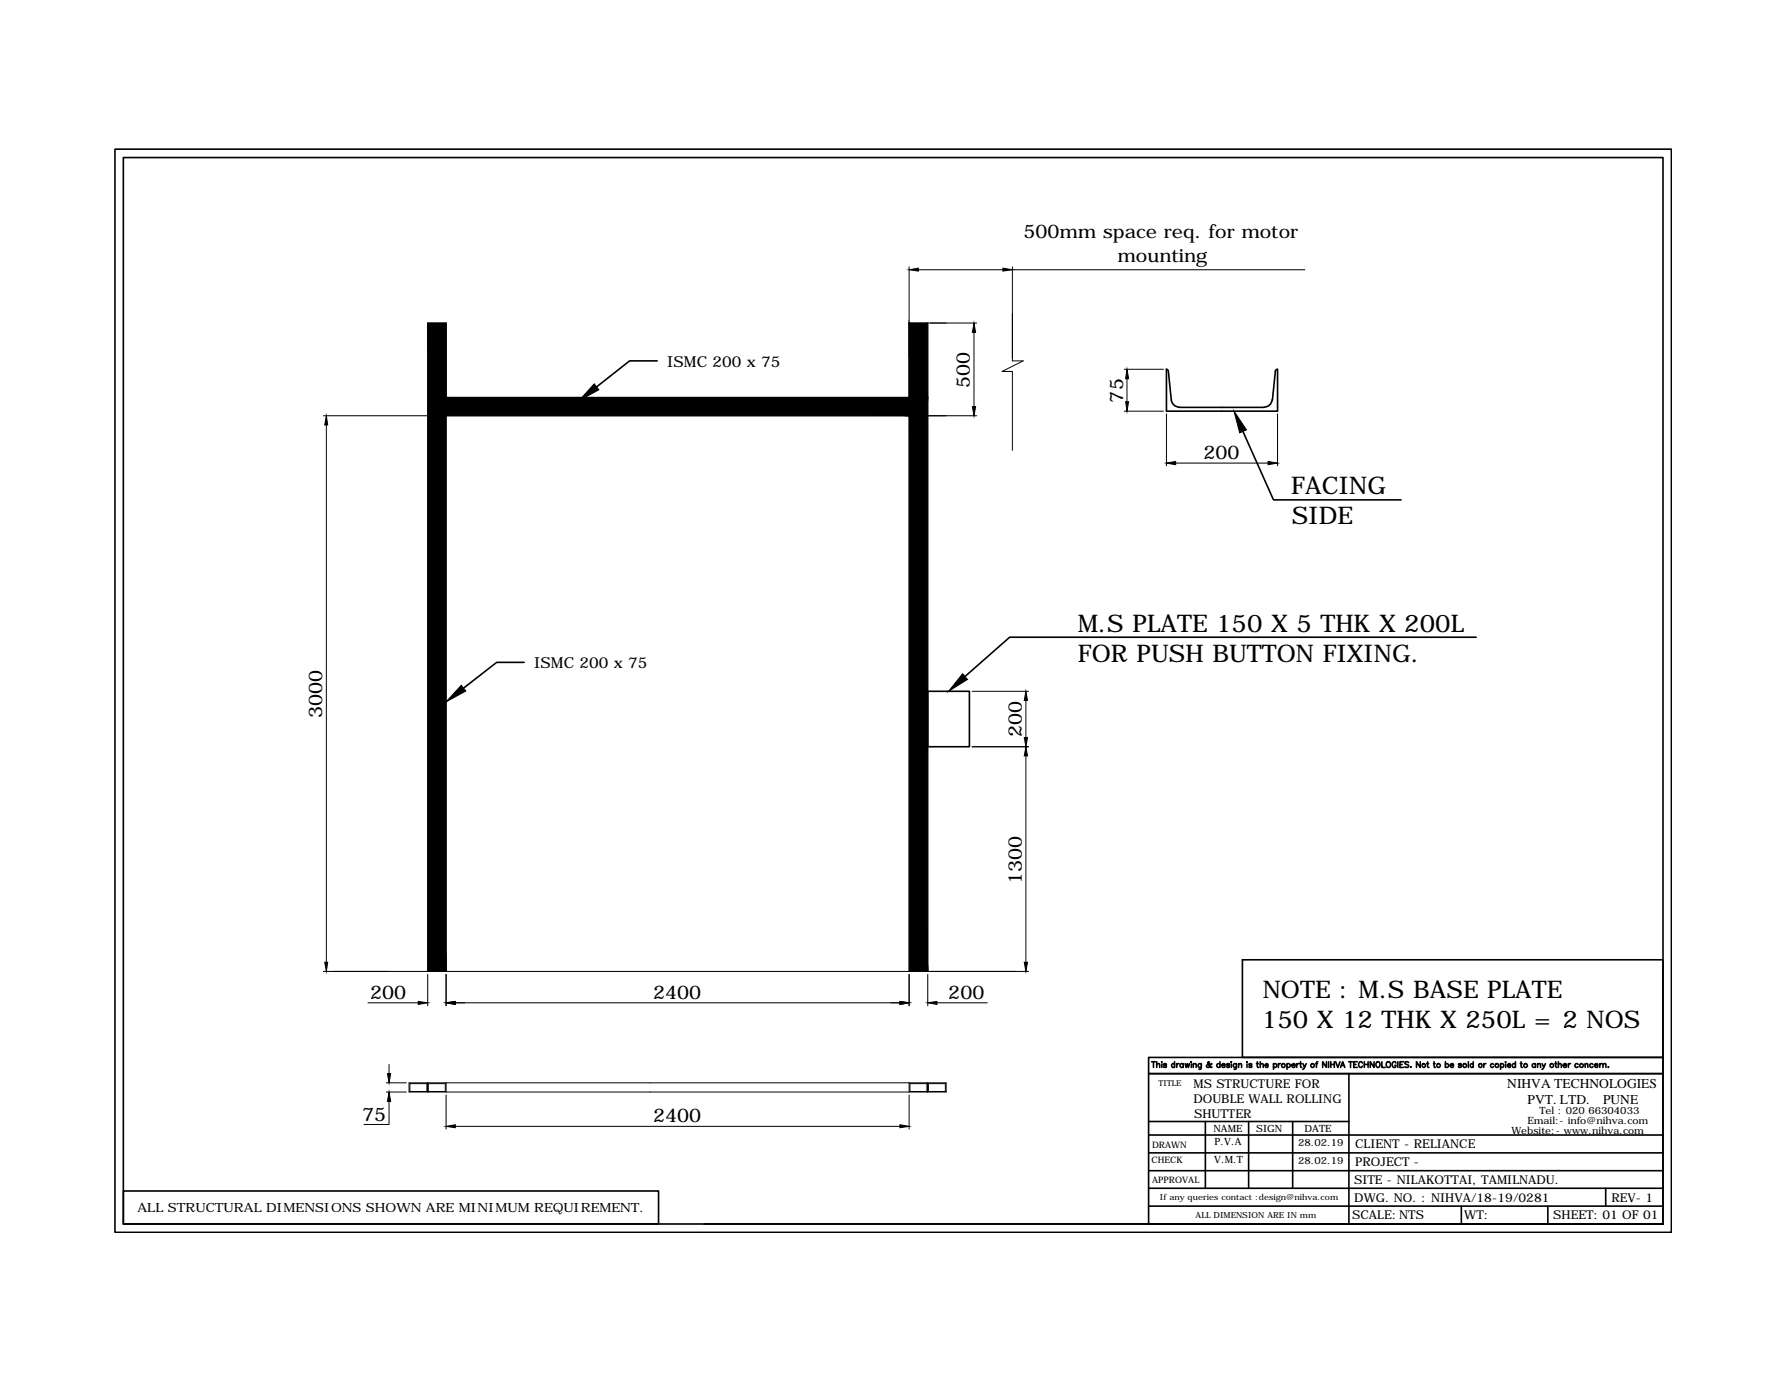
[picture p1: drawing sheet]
<svg xmlns="http://www.w3.org/2000/svg" width="279mm" height="216mm" viewBox="0 0 279 216" stroke-linecap="round" stroke-linejoin="round" font-family="sans-serif">
<!-- layer: 0 -->
<g fill="#000" stroke="#000" stroke-width=".16">
<path d="M142.4 42.2l1.4-.2v.4zM152.5 50.6l.3 1.5h-.5zM157.1 42l1.5 .2-1.5 .2zM176.5 57.8l.3 1.5h-.5zM51.1 65.1l.2 1.4h-.4zM93.1 60.1l.7 .9-3.1 1.7zM152.3 63.7h.5l-.3 1.4zM176.3 62.9h.5l-.3 1.5zM182.7 72.5l1.4-.3v.6zM193.3 64.4l1.9 2.9-1 .5zM198.6 72.2l1.5 .3-1.5 .3zM72.2 107.3l.8 .9-3.1 1.7z"/>
<path d="M150.8 105.5l.7 .9-2.9 1.8zM160.7 116.9l.2 1.4h-.5zM160.4 115.5h.5l-.2 1.4zM160.7 108.2l.2 1.5h-.5zM50.9 150.7h.4l-.2 1.4zM65.5 156.8l1.5 .2-1.5 .3zM69.9 157l1.4-.2v.5zM140.9 156.8l1.5 .2-1.5 .3zM145.3 157l1.4-.2v.5zM160.4 150.7h.5l-.2 1.4zM60.7 168.1h.5l-.3 1.4zM60.9 171l.3 1.5h-.5z"/>
<path d="M69.9 176.3l1.4-.2v.5zM140.9 176.1l1.5 .2-1.5 .3z"/>
<path d="M69.9 62.2v2.9h72.5zM69.9 62.2h72.5v2.9z"/>
<path d="M142.4 50.6v11.6h2.9zM142.4 50.6h2.9v11.6z"/>
<path d="M67 50.6v101.5h2.9zM67 50.6h2.9v101.5z"/>
<path d="M142.4 62.2v89.9h2.9zM142.4 62.2h2.9v89.9z"/>
</g>
<g fill="none" stroke="#000" stroke-width=".16">
<path d="M142.4 50.6h10.6M142.4 41.8v110.3M143.8 42.2h13.3M145.3 50.6v101.5M152.5 52.1v11.6M158.6 41.8v14.7h1.6l-3.3 1.7h1.7v12.3M158.6 42.2h45.8M176.1 57.8h6.1M176.5 59.3v3.6M50.6 65.1h18.8M51.1 66.5v84.2M69.9 62.2h72.5"/>
<path d="M69.9 65.1h72.5M142.8 65.1h10.2M176.1 64.4h6.1M182.7 64.8v8.1M184.1 72.5h14.5M200.1 64.8v8.1M152.2 116.9h8.9M152.2 108.2h8.9M160.7 109.7v5.8M160.7 118.3v32.4M50.6 152.1h110.5M57.6 157h7.9"/>
<path d="M67 152.1v-101.5h2.9v101.5M67 152.6v4.9M69.9 152.6v4.9M71.3 157h69.6M142.4 152.6v4.9M145.3 152.6v4.9M146.7 157h7.9M60.5 169.5h3.1M60.5 171h3.1M60.9 172.5v3.6h-3.9M60.9 166.7v1.4M64.1 169.5h84.1v1.5h-84.1z"/>
<path d="M64.2 169.7h2.7v1.2h-2.7zM67 169.5v1.5M67.1 169.7h2.6v1.2h-2.6zM69.9 169.5v1.5M69.9 171.4v5.4M71.3 176.3h69.6M142.4 169.5v1.5M142.4 171.4v5.4M142.5 169.7h2.7v1.2h-2.7zM145.3 169.5v1.5M145.4 169.7h2.7v1.2h-2.7z"/>
</g>
<g fill="none" stroke="#000" stroke-width=".25">
<path d="M18 23.4h243.8v169.5h-243.8zM19.3 24.7h241.1v166.9h-241.1zM102.9 56.5h-4.3l-5.2 4.1M182.7 57.8l.3 .3 .4 4.5M182.7 57.8v6.6h17.4v-6.6l-.4 .3-.4 4.5M183.4 62.6a1.25 1.25 0 0 0 1.3 1.1M184.7 63.8h13.3M194.7 67.5l4.7 10.8h20M199.2 62.6a1.25 1.25 0 0 1-1.2 1.1M231.2 99.8h-73.1l-7 6.1M82.1 103.7h-4.3l-5.2 4M145.3 108.2h6.5v8.7h-6.5z"/>
<path d="M194.6 150.3h65.8v15.3h-65.8zM179.9 177.7h80.5M179.9 175.6h31.4M180.4 166.2h.5M180.7 166.2v.9M181.2 166.7l.2-.2 .2 .1v.5M181.2 166.2v.9M181.9 166.3h.1zM182 166.6v.5M182.7 166.7l-.2-.2-.2 .1v.1l.3 .2 .1 .1-.2 .1-.3-.1M184 166.7a.27 .27 0 0 0-.4-.1 .27 .27 0 0 0 0 .4 .27 .27 0 0 0 .4 0M184 166.2v.9"/>
<path d="M184.3 166.5v.6M184.6 166.5l-.2 .1-.1 .2M185.3 166.7a.28 .28 0 0 0-.4-.1 .28 .28 0 0 0 0 .4 .28 .28 0 0 0 .4 0M185.3 166.5v.6M185.6 166.5l.2 .6 .1-.6 .2 .6 .2-.6M186.6 166.2v.1zM186.6 166.6v.5M186.9 166.7l.2-.2 .2 .1v.5M186.9 166.5v.6M188.1 166.5v.8l-.3 .1M188.1 166.7a.28 .28 0 0 0-.4-.1 .28 .28 0 0 0 0 .4 .28 .28 0 0 0 .4 0M188.8 175.6v10.4"/>
<path d="M189.8 166.6l-.1-.1a.53 .53 0 0 1-.7 .5v-.2l.4-.4-.1-.2-.1 .2v.2l.4 .5 .2-.1M191.1 166.7a.28 .28 0 0 0-.5-.1 .28 .28 0 0 0 0 .4 .28 .28 0 0 0 .5 0M191.1 166.2v.9M191.4 166.8h.5a.28 .28 0 0 0-.3-.2 .28 .28 0 0 0-.3 .2 .28 .28 0 0 0 .3 .3l.3-.1M192.5 166.7l-.1-.2-.3 .2 .4 .2v.2h-.2l-.2-.1M192.8 166.2v.1zM192.8 166.6v.5M193.6 166.5v.8l-.3 .1M193.6 166.7a.28 .28 0 0 0-.4-.1 .28 .28 0 0 0 0 .4 .28 .28 0 0 0 .4 0M194 166.7l.2-.2 .2 .1 .1 .5M194 166.5v.6M195.3 166.3h.1"/>
<path d="M195.3 166.6v.5M195.6 175.6v10.4M196.1 166.7l-.2-.2-.3 .1v.1l.4 .2 .1 .1-.2 .1-.3-.1M196.8 166.5h.3M196.9 166.2v.7l.2 .2M197.4 166.7l.2-.2 .2 .1v.5M197.4 166.2v.9M198.1 166.8h.5a.24 .24 0 0 0-.2-.3 .24 .24 0 0 0-.3 .3l.2 .3 .3-.1M199.4 166.7a.28 .28 0 0 1 .5-.1 .28 .28 0 0 1 0 .4 .28 .28 0 0 1-.5 0M199.4 166.5v.9M200.2 166.5v.6M200.5 166.5l-.2 .1-.1 .2"/>
<path d="M201.6 166.7a.28 .28 0 0 1 .4-.1 .28 .28 0 0 1 0 .4 .28 .28 0 0 1-.4 0M201.6 166.5v.9M202.3 166.8h.5a.28 .28 0 0 0-.3-.2 .28 .28 0 0 0-.2 .2 .28 .28 0 0 0 .2 .3l.3-.1M202.5 175.6v10.4M203.1 166.5v.6M203.4 166.5l-.2 .1-.1 .2M203.6 166.5h.2M203.7 166.2v.7l.2 .2M204.1 166.5l.2 .6 .3-.6M204.3 167.1l-.3 .3M206.1 166.5h.2M206.4 166.2l-.2 .2v.7"/>
<path d="M207.7 166.2v.9l-.5-.9v.9M208.1 166.2v.9M208.4 166.2v.9M208.4 166.7h.6M209 166.2v.9M209.2 166.2l.3 .9 .4-.9M209.9 167.1l.4-.9 .3 .9M210.1 166.8h.4M211.2 166.2h.6M211.3 168.1v23.5M211.5 166.2v.9M212 166.7h.4"/>
<path d="M212.6 166.2h-.6v.9h.6M213.4 166.4a.3 .3 0 0 0-.4-.2 .3 .3 0 0 0-.2 .4v.2a.3 .3 0 0 0 .2 .3 .3 .3 0 0 0 .4-.2M213.7 166.7h.6M213.7 166.2v.9M214.3 166.2v.9M215.2 166.2v.9l-.6-.9v.9M215.6 166.4l.1-.1a.41 .41 0 0 1 .4 .4 .41 .41 0 0 1-.4 .4l-.2-.3zM216.4 166.2v.9h.5M217.2 166.4l.1-.1a.42 .42 0 0 1 .5 .4 .42 .42 0 0 1-.5 .4l-.2-.3zM218.6 166.4a.3 .3 0 0 0-.3-.2 .3 .3 0 0 0-.3 .4v.2a.3 .3 0 0 0 .3 .3 .3 .3 0 0 0 .3-.3h-.1M218.9 166.2v.9M219.3 166.7h.3"/>
<path d="M219.8 166.2h-.5v.9h.5M220.6 166.4l-.2-.2-.4 .2 .1 .2 .5 .3v.1l-.2 .1-.4-.1M220.9 167.1h.1zM222.4 166.2v.9l-.6-.9v.9M223.4 166.5h.3M223.6 166.2v.7l.2 .2M224.5 166.5h.3M224.6 166.2v.7l.2 .2M226.4 166.7a.28 .28 0 0 1 .4-.1 .28 .28 0 0 1 0 .4 .28 .28 0 0 1-.4 0M226.4 166.2v.9M227.1 166.8h.5a.28 .28 0 0 0-.3-.2 .28 .28 0 0 0-.2 .2 .28 .28 0 0 0 .2 .3l.3-.1M228.9 166.7l-.2-.2-.3 .1v.1l.4 .2 .1 .1-.2 .1-.3-.1"/>
<path d="M230 166.2v.9M230.7 166.7a.27 .27 0 0 0-.4-.1 .27 .27 0 0 0 0 .4 .27 .27 0 0 0 .4 0M230.7 166.2v.9M232.4 166.5v.6M232.7 166.5l-.2 .1-.1 .2M233.9 166.7a.27 .27 0 0 0-.4-.1 .27 .27 0 0 0 0 .4 .27 .27 0 0 0 .4 0M235 166.7a.28 .28 0 0 1 .4-.1 .28 .28 0 0 1 0 .4 .28 .28 0 0 1-.4 0M235 166.5v.9M235.8 166.3h.1zM235.8 166.6v.5M236.1 166.8h.5a.24 .24 0 0 0-.3-.3 .24 .24 0 0 0-.2 .3l.2 .3 .3-.1M237.3 166.7a.28 .28 0 0 0-.4-.1 .28 .28 0 0 0 0 .4 .28 .28 0 0 0 .4 0"/>
<path d="M237.3 166.2v.9M238.1 166.5h.3M238.2 166.2v.7l.2 .2M240.5 166.7a.28 .28 0 0 0-.5-.1 .28 .28 0 0 0 0 .4 .28 .28 0 0 0 .5 0M240.5 166.5v.6M240.8 166.7l.2-.2 .2 .1 .1 .5M240.8 166.5v.6M241.5 166.5l.3 .6 .2-.6M241.8 167.1l-.3 .3M243.5 166.5h.3M243.6 166.2v.7l.3 .2M244.1 166.7l.2-.2 .2 .1v.5"/>
<path d="M244.1 166.2v.9M244.8 166.8h.5a.28 .28 0 0 0-.3-.2 .28 .28 0 0 0-.2 .2 .28 .28 0 0 0 .2 .3l.3-.1M245.6 166.5v.6M246 166.5l-.2 .1-.2 .2M247.2 166.7a.28 .28 0 0 0-.5-.1 .28 .28 0 0 0 0 .4 .28 .28 0 0 0 .5 0M248.3 166.7l.1-.2 .2 .1 .1 .5M248.3 166.5v.6M249.5 166.7a.28 .28 0 0 0-.4-.1 .28 .28 0 0 0 0 .4 .28 .28 0 0 0 .4 0M249.7 166.8h.5a.28 .28 0 0 0-.3-.2 .28 .28 0 0 0-.2 .2 .28 .28 0 0 0 .3 .3l.2-.1M250.5 166.5v.6M250.9 166.5l-.2 .1-.2 .2M251.1 166.7l.2-.2 .2 .1v.5"/>
<path d="M251.1 166.5v.6M251.9 167h.1M19.3 186.5h83.8v5.1h-83.8zM110.3 191.6h150.1h-80.5v-23.5h80.5h-80.5v-2.5h80.5v26M179.9 186h80.5M179.9 183.3h80.5M179.9 180.5h80.5M179.9 188.8h80.5M228.9 188.8v2.8M242.4 188.8v2.8M251.5 186v2.8"/>
<circle cx="201" cy="166.8" r=".29"/>
<circle cx="205.6" cy="166.8" r=".29"/>
<circle cx="223" cy="166.8" r=".29"/>
<circle cx="225.3" cy="166.8" r=".29"/>
<circle cx="229.4" cy="166.8" r=".29"/>
<circle cx="231.9" cy="166.8" r=".29"/>
<circle cx="234.4" cy="166.8" r=".29"/>
<circle cx="238.9" cy="166.8" r=".29"/>
<circle cx="243" cy="166.8" r=".29"/>
<circle cx="247.7" cy="166.8" r=".29"/>
</g>
<g font-size="3.8">
<text x="202.2" y="77.4">FACING</text>
<text x="202.3" y="82.1">SIDE</text>
<text x="168.8" y="98.9">M.S PLATE 150 X 5 THK X 200L</text>
<text x="168.8" y="103.6">FOR PUSH BUTTON FIXING.</text>
<text x="197.6" y="161">150 X 12 THK X 250L = 2 NOS</text>
<text x="197.8" y="156.3">NOTE : M.S BASE PLATE</text>
</g>
<g font-size="3">
<text x="160.3" y="37.3">500mm space req. for motor</text>
<text x="175" y="41">mounting</text>
<text x="151.9" y="60.7" transform="rotate(-90 151.9 60.7)">500</text>
<text x="175.9" y="63" transform="rotate(-90 175.9 63)">75</text>
<text x="188.5" y="71.9">200</text>
<text x="50.4" y="112.4" transform="rotate(-90 50.4 112.4)">3000</text>
<text x="160" y="115.4" transform="rotate(-90 160 115.4)">200</text>
<text x="160" y="138.4" transform="rotate(-90 160 138.4)">1300</text>
<text x="58" y="156.4">200</text>
<text x="102.3" y="156.4">2400</text>
<text x="148.5" y="156.4">200</text>
<text x="56.7" y="175.5">75</text>
<text x="102.3" y="175.7">2400</text>
</g>
<g font-size="2.4">
<text x="104.5" y="57.4">ISMC 200 x 75</text>
<text x="83.7" y="104.5">ISMC 200 x 75</text>
</g>
<g font-size="2.1">
<text x="236.1" y="170.3">NIHVA TECHNOLOGIES</text>
<text x="239.2" y="172.8">PVT. LTD.</text>
<text x="251.1" y="172.8">PUNE</text>
</g>
<text font-size="2" x="21.5" y="189.7">ALL STRUCTURAL DIMENSIONS SHOWN ARE MINIMUM REQUIREMENT.</text>
<g font-size="1.9">
<text x="186.9" y="170.3">MS STRUCTURE FOR</text>
<text x="186.9" y="172.6">DOUBLE WALL ROLLING</text>
<text x="187" y="175">SHUTTER</text>
<text x="212.2" y="179.8">CLIENT - RELIANCE</text>
<text x="212.1" y="185.4">SITE - NILAKOTTAI, TAMILNADU.</text>
<text x="212.2" y="182.6">PROJECT -</text>
<text x="211.8" y="190.9">SCALE:NTS</text>
<text x="212.1" y="188.1">DWG. NO. : NIHVA/18-19/0281</text>
<text x="229.3" y="190.9">WT:</text>
<text x="243.3" y="190.9">SHEET: 01 OF 01</text>
<text x="252.4" y="188.1">REV- 1</text>
</g>
<g font-size="1.6">
<text x="190" y="177.2">NAME</text>
<text x="190.2" y="179.3">P.V.A</text>
<text x="196.7" y="177.3">SIGN</text>
<text x="203.3" y="179.4">28.02.19</text>
<text x="204.3" y="177.3">DATE</text>
<text x="236.7" y="177.6">Website:- www.nihva.com</text>
<text x="239.2" y="176.1">Email:- info@nihva.com</text>
<text x="241.1" y="174.4">Tel : 020 66304033</text>
<text x="190.2" y="182.1">V.M.T</text>
<text x="203.3" y="182.2">28.02.19</text>
</g>
<g font-size="1.4">
<text x="180.4" y="179.7">DRAWN</text>
<text x="180.4" y="182.1">CHECK</text>
<text x="180.4" y="185.3">APPROVAL</text>
</g>
<g font-size="1.3">
<text x="181.4" y="170">TITLE</text>
<text x="181.7" y="187.9">If any queries contact :design@nihva.com</text>
<text x="187.3" y="190.7">ALL DIMENSION ARE IN mm</text>
</g>
</svg>
